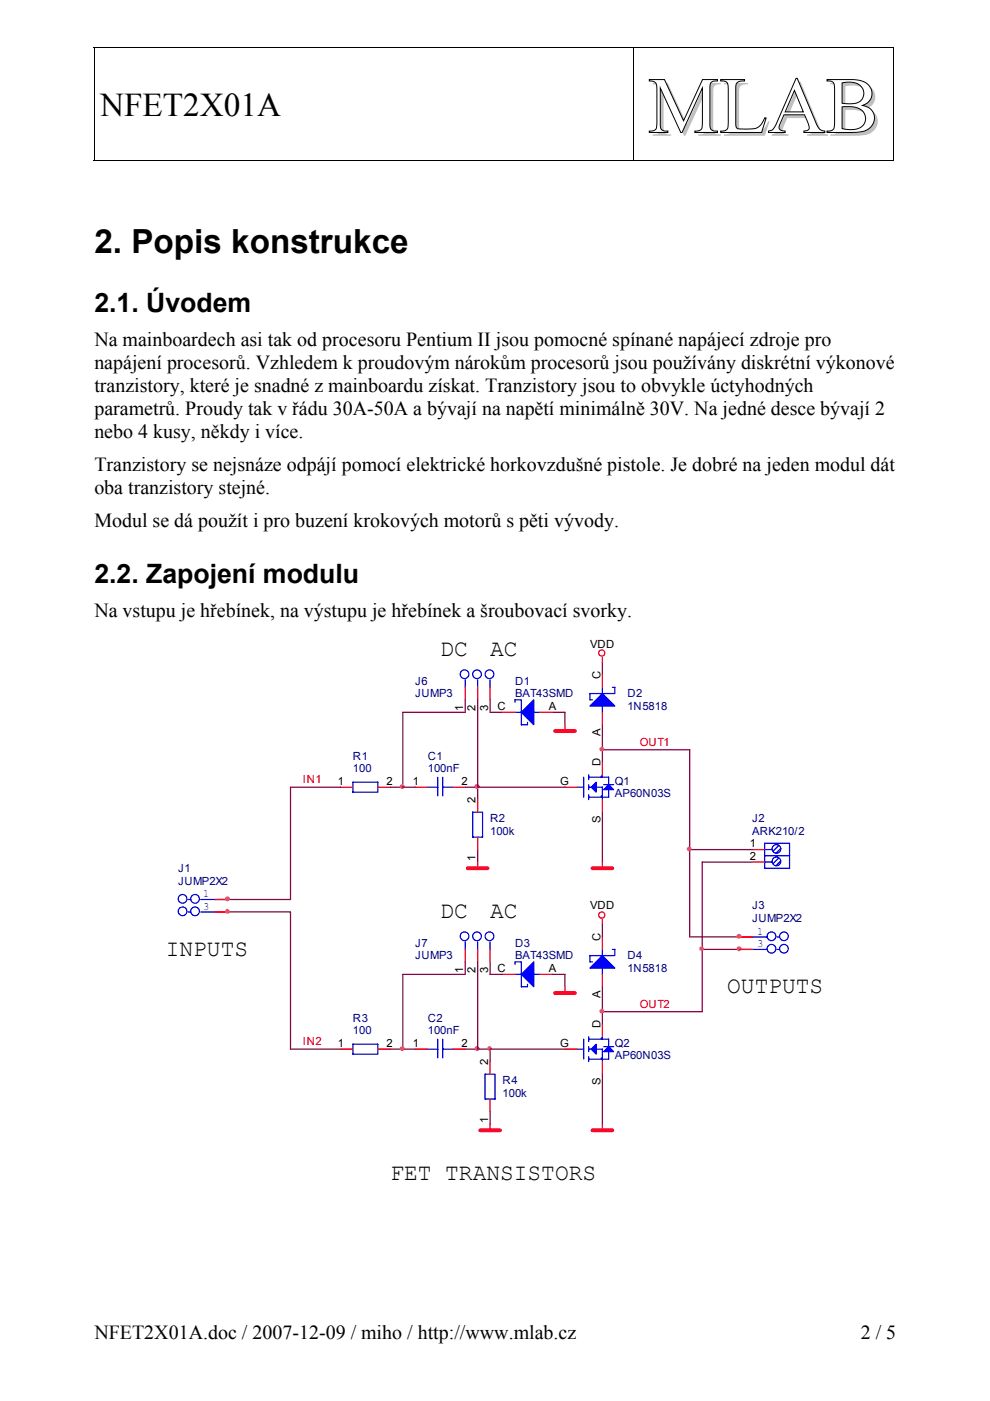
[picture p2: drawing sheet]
<svg xmlns="http://www.w3.org/2000/svg" width="210mm" height="297mm" viewBox="0 0 210 297" stroke-linecap="round" stroke-linejoin="round" font-family="sans-serif">
<g fill="#fff" stroke="#000" stroke-width=".21">
<path d="M137.7 16.9h3.2l4 8.7 4-8.7h3.2v.3a1.17 1.17 0 0 0-1.6 1.2v8.2a1.16 1.16 0 0 0 1.6 1.2v.3h-4.8v-.3a1.29 1.29 0 0 0 1.3-.3 1.29 1.29 0 0 0 .3-1.4v-7.5l-4.3 9.5h-.3l-4.3-9.5v8a1.14 1.14 0 0 0 1.6 1.2v.3h-3.9v-.3a1.29 1.29 0 0 0 1.3-.3 1.29 1.29 0 0 0 .3-1.4v-7.3a1.32 1.32 0 0 0-1.6-1.6z" fill-rule="evenodd"/>
<path d="M152.8 16.9h5.1v.3a1.36 1.36 0 0 0-1.9 1.2v8a.77 .77 0 0 0 .8 .9h2.3a2.71 2.71 0 0 0 2.8-1.8l.3-.5h.2l-.9 3.1h-8.7v-.3a1.32 1.32 0 0 0 1.6-1.7v-7.7a1.15 1.15 0 0 0-1.6-1.2z" fill-rule="evenodd"/>
<path d="M168.8 16.6h.2l4 9.3a2.25 2.25 0 0 0 1.9 1.9v.3h-4.5v-.3a.92 .92 0 0 0 1.1-.4 .92 .92 0 0 0-.1-1.1l-.8-2h-4.4l-.7 1.8a.96 .96 0 0 0 .1 1.5l.9 .2v.3h-3.6v-.3a2.38 2.38 0 0 0 1.9-2zM168.4 19.2l-1.9 4.5h3.8z" fill-rule="evenodd"/>
<path d="M175.3 16.9h5.5a4 4 0 0 1 3.9 2 2.59 2.59 0 0 1-1.8 3.5 2.77 2.77 0 0 1 2.5 2.7 2.77 2.77 0 0 1-2.5 2.8l-1.4 .2h-6.2v-.3a1.31 1.31 0 0 0 1.4-.4 1.31 1.31 0 0 0 .3-1.3v-7.2a1.3 1.3 0 0 0-.3-1.4 1.3 1.3 0 0 0-1.4-.3zM178.5 17.6v4.3a5.6 5.6 0 0 0 3.9-.5 2.31 2.31 0 0 0 .5-2.5 2.31 2.31 0 0 0-2.2-1.4l-1.1-.1zM178.5 22.7v4.6a4.3 4.3 0 0 0 4.6-.8 2.42 2.42 0 0 0-2-3.8z" fill-rule="evenodd"/>
</g>
<path d="M19.9 10h.2v.2h-.2zM189.4 10h.2v.2h-.2zM189.4 33.9h.2v.2h-.2z" fill="#000"/>
<path d="M19.9 10.1h169.7M20 10.2v23.9M134.3 10.2v23.9M189.5 10.2v23.9M19.9 34h114.3M134.4 34h55" fill="none" stroke="#000" stroke-width=".21"/>
<g fill="none" stroke="#800040" stroke-width=".26">
<path d="M98.6 148.4v2.6h-13.2v15.9M101.3 148.4v21.1M103.9 148.4v2.6h2.7M117.1 151h2.7v2.7M127.7 140.4v2.7M127.7 153.7v7.9M127.7 159h18.5v39.6h10.6M72.2 166.9h-10.6v23.8h-13.2M82.8 166.9h5.3M98.6 166.9h21.2M127.7 172.2v10.6M48.4 193.4h13.2v29h10.6"/>
<path d="M101.3 180.1v2.7M127.7 196v2.6M146.2 180.1h13.3M159.5 182.8h-10.6v31.7h-21.2M98.6 203.9v2.7h-13.2v15.8M101.3 203.9v18.5M103.9 203.9v2.7h2.7M117.1 206.6h2.7v2.6M127.7 209.2v7.9M148.9 201.3h7.9M82.8 222.4h5.3M98.6 222.4h21.2"/>
<path d="M103.9 222.4v2.7M103.9 235.7v2.6M127.7 227.7v10.6"/>
</g>
<g fill="none" stroke="#00f" stroke-width=".26">
<path d="M98.6 144.1v1.6M101.3 144.1v1.6M103.9 144.1v1.6M109.2 148.9v-.5h1.3v5.3h1.3v-.6M109.2 151h1.3M113.2 151h1.3M127.7 145.7v1.3M127.7 149.7v1.3M129.8 145.7h.6v1.3h-5.3v1.4h.5M74.8 165.8h5.3v2.2h-5.3zM90.7 166.9h2.1M92.8 164.8v3.9"/>
<path d="M93.9 164.8v3.9M93.9 166.9h2.1M100.2 172.2h2.1v5.3h-2.1zM122.4 166.9h1.4M123.8 164.8v4.2M124.8 166.9h.5M124.8 164.3v1M124.8 166.4v1M124.8 168.5v1M124.8 164.8h4.3v4.2h-4.3M126.4 166.9h1.3v2.6M127.7 164.3v.5"/>
<path d="M128 166.4h2.1M162.1 178.8h5.3v5.3h-5.3zM165 179.3l-1 1.1M165.5 179.9l-1 1M39.9 190.7h.5M39.9 193.4h.5M42.5 190.7h3.2M42.5 193.4h3.2M98.6 199.7v1.6M101.3 199.7v1.6M103.9 199.7v1.6M159.5 198.6h3.1"/>
<path d="M162.1 180.1h1.6M162.1 182.8h1.6M162.1 181.4h5.3M164.8 198.6h.5M165 182l-1 1M165.5 182.5l-1 1.1M109.2 204.5v-.6h1.3v5.3h1.3v-.5M109.2 206.6h1.3M113.2 206.6h1.3M124.8 219.8v1.1M127.7 201.3v1.3M127.7 205.3v1.3"/>
<path d="M127.7 219.8v.5M129.8 201.3h.6v1.3h-5.3v1.3h.5M159.5 201.3h3.1M164.8 201.3h.5M74.8 221.4h5.3v2.1h-5.3zM90.7 222.4h2.1M92.8 220.3v4M93.9 222.4h2.1M93.9 220.3v4M102.8 227.7h2.2v5.3h-2.2zM122.4 222.4h1.4M123.8 220.3v4.3"/>
<path d="M124.8 222.4h.5M124.8 220.3h4.3v4.3h-4.3M124.8 221.9v1.1M124.8 224v1.1M126.4 222.4h1.3v2.7M128 221.9h2.1"/>
<circle cx="98.5" cy="143" r=".92"/>
<circle cx="101.1" cy="143" r=".92"/>
<circle cx="103.8" cy="143" r=".93"/>
<circle cx="164.6" cy="180" r=".92"/>
<circle cx="38.7" cy="190.6" r=".92"/>
<circle cx="38.7" cy="193.2" r=".92"/>
<circle cx="41.4" cy="190.6" r=".92"/>
<circle cx="41.4" cy="193.2" r=".92"/>
<circle cx="98.5" cy="198.5" r=".92"/>
<circle cx="101.1" cy="198.5" r=".92"/>
<circle cx="103.8" cy="198.5" r=".93"/>
<circle cx="163.6" cy="198.5" r=".93"/>
<circle cx="164.6" cy="182.6" r=".92"/>
<circle cx="166.2" cy="198.5" r=".92"/>
<circle cx="163.6" cy="201.2" r=".93"/>
<circle cx="166.2" cy="201.2" r=".92"/>
</g>
<g fill="#00f" stroke="#00f" stroke-width=".26">
<path d="M125.1 205.3l2.6-2.7 2.7 2.7z" fill-rule="evenodd"/>
<path d="M110.5 206.6l2.7-2.7v5.3z" fill-rule="evenodd"/>
<path d="M125.3 222.4l1.1-1v2.1z" fill-rule="evenodd"/>
<path d="M129.1 221.9l1 1.1h-2.1z" fill-rule="evenodd"/>
<path d="M127.5 220.1h.2v.2h-.2z" fill-rule="evenodd"/>
<path d="M127.5 224.3h.2v.2h-.2z" fill-rule="evenodd"/>
<path d="M125.1 149.7l2.6-2.7 2.7 2.7z" fill-rule="evenodd"/>
<path d="M125.3 166.9l1.1-1.1v2.2z" fill-rule="evenodd"/>
<path d="M129.1 166.4l1 1h-2.1z" fill-rule="evenodd"/>
<path d="M127.5 164.5h.2v.2h-.2z" fill-rule="evenodd"/>
<path d="M127.5 168.8h.2v.2h-.2z" fill-rule="evenodd"/>
<path d="M110.5 151l2.7-2.6v5.3z" fill-rule="evenodd"/>
</g>
<g fill="none" stroke="#f00" stroke-width=".26">
<path d="M127.7 139.4v1M98.6 145.7v2.7M101.3 145.7v2.7M103.9 145.7v2.7M106.6 151h2.6M114.5 151h2.6M119.8 153.7v1.3M127.7 143.1v2.6M127.7 151v2.7M72.2 166.9h2.6M80.1 166.9h2.7M88.1 166.9h2.6"/>
<path d="M96 166.9h2.6M101.3 169.5v2.7M101.3 177.5v2.6M119.8 166.9h2.6M127.7 161.6v2.7M127.7 169.5v2.7M45.7 190.7h2.7M45.7 193.4h2.7M101.3 182.8v1.3M127.7 182.8v1.3M127.7 194.9v1.1M127.7 198.6v2.7"/>
<path d="M156.8 198.6h2.7M159.5 180.1h2.6M159.5 182.8h2.6M98.6 201.3v2.6M101.3 201.3v2.6M103.9 201.3v2.6M106.6 206.6h2.6M114.5 206.6h2.6M119.8 209.2v1.3M127.7 206.6v2.6M127.7 217.1v2.7M156.8 201.3h2.7"/>
<path d="M72.2 222.4h2.6M80.1 222.4h2.7M88.1 222.4h2.6M96 222.4h2.6M103.9 225.1v2.6M103.9 233v2.7M103.9 238.3v1.3M119.8 222.4h2.6M127.7 225.1v2.6M127.7 238.3v1.3"/>
<circle cx="127.6" cy="138.5" r=".66"/>
<circle cx="127.6" cy="194" r=".66"/>
</g>
<g fill="#f0f" stroke="#f0f" stroke-width=".26">
<circle cx="101.1" cy="222.3" r=".4"/>
<circle cx="156.7" cy="201.2" r=".4"/>
<circle cx="101.1" cy="166.8" r=".39"/>
<circle cx="85.3" cy="166.8" r=".39"/>
<circle cx="127.6" cy="158.8" r=".4"/>
<circle cx="48.2" cy="193.2" r=".39"/>
<circle cx="127.6" cy="214.4" r=".4"/>
<circle cx="103.8" cy="222.3" r=".4"/>
<circle cx="156.7" cy="198.5" r=".4"/>
<circle cx="85.3" cy="222.3" r=".4"/>
<circle cx="48.2" cy="190.6" r=".39"/>
<circle cx="148.8" cy="201.2" r=".4"/>
<circle cx="146.1" cy="180" r=".4"/>
</g>
<path d="M117.7 155h4.2M99.2 184.1h4.2M125.6 184.1h4.2M117.7 210.5h4.2M101.8 239.6h4.2M125.6 239.6h4.2" fill="none" stroke="#f00" stroke-width=".79"/>
<text font-size="16.9" fill="#c0c0c0" x="138.1" y="28.8">MLAB</text>
<g font-size="7">
<text x="21.2" y="24.6">NFET2X01A</text>
<text x="20" y="53.7">2. Popis konstrukce</text>
</g>
<g font-size="5.7">
<text x="20" y="66.1">2.1. Úvodem</text>
<text x="20" y="123.5">2.2. Zapojení modulu</text>
</g>
<g font-size="5">
<text x="93.3" y="139.2">DC</text>
<text x="103.9" y="139.2">AC</text>
<text x="93.3" y="194.7">DC</text>
<text x="103.9" y="194.7">AC</text>
<text x="35.2" y="202.6">INPUTS</text>
<text x="154.2" y="210.6">OUTPUTS</text>
<text x="82.8" y="250.3">FET TRANSISTORS</text>
</g>
<g font-size="4.2">
<text x="20" y="73.3">Na mainboardech asi tak od procesoru Pentium II jsou pomocné spínané napájecí zdroje pro</text>
<text x="20" y="83.1">tranzistory, které je snadné z mainboardu získat. Tranzistory jsou to obvykle úctyhodných</text>
<text x="20" y="78.2">napájení procesorů. Vzhledem k proudovým nárokům procesorů jsou používány diskrétní výkonové</text>
<text x="20" y="87.9">parametrů. Proudy tak v řádu 30A-50A a bývají na napětí minimálně 30V. Na jedné desce bývají 2</text>
<text x="20" y="92.8">nebo 4 kusy, někdy i více.</text>
<text x="20" y="99.8">Tranzistory se nejsnáze odpájí pomocí elektrické horkovzdušné pistole. Je dobré na jeden modul dát</text>
<text x="20" y="104.6">oba tranzistory stejné.</text>
<text x="20" y="111.6">Modul se dá použít i pro buzení krokových motorů s pěti vývody.</text>
<text x="20" y="130.7">Na vstupu je hřebínek, na výstupu je hřebínek a šroubovací svorky.</text>
<text x="20" y="283.9">NFET2X01A.doc / 2007-12-09 / miho / http://www.mlab.cz</text>
<text x="182.5" y="283.9">2 / 5</text>
</g>
<g font-size="2.4">
<text x="125.1" y="137.3">VDD</text>
<text x="127.3" y="143.9" transform="rotate(-90 127.3 143.9)">C</text>
<text x="98.2" y="150.8" transform="rotate(-90 98.2 150.8)">1</text>
<text x="100.8" y="150.8" transform="rotate(-90 100.8 150.8)">2</text>
<text x="103.5" y="150.8" transform="rotate(-90 103.5 150.8)">3</text>
<text x="105.5" y="150.5">C</text>
<text x="116.4" y="150.5">A</text>
<text x="127.3" y="156.1" transform="rotate(-90 127.3 156.1)">A</text>
<text x="71.6" y="166.4">1</text>
<text x="82" y="166.4">2</text>
<text x="87.5" y="166.4">1</text>
<text x="97.9" y="166.4">2</text>
<text x="118.7" y="166.4">G</text>
<text x="127.3" y="162.4" transform="rotate(-90 127.3 162.4)">D</text>
<text x="100.8" y="170.3" transform="rotate(-90 100.8 170.3)">2</text>
<text x="127.3" y="174.6" transform="rotate(-90 127.3 174.6)">S</text>
<text x="159" y="179.6">1</text>
<text x="100.8" y="182.5" transform="rotate(-90 100.8 182.5)">1</text>
<text x="159" y="182.2">2</text>
<text x="125.1" y="192.8">VDD</text>
<text x="127.3" y="199.5" transform="rotate(-90 127.3 199.5)">C</text>
<text x="98.2" y="206.3" transform="rotate(-90 98.2 206.3)">1</text>
<text x="100.8" y="206.3" transform="rotate(-90 100.8 206.3)">2</text>
<text x="103.5" y="206.3" transform="rotate(-90 103.5 206.3)">3</text>
<text x="105.5" y="206.1">C</text>
<text x="116.4" y="206.1">A</text>
<text x="127.3" y="211.6" transform="rotate(-90 127.3 211.6)">A</text>
<text x="71.6" y="221.9">1</text>
<text x="82" y="221.9">2</text>
<text x="87.5" y="221.9">1</text>
<text x="97.9" y="221.9">2</text>
<text x="118.7" y="221.9">G</text>
<text x="127.3" y="218" transform="rotate(-90 127.3 218)">D</text>
<text x="103.5" y="225.9" transform="rotate(-90 103.5 225.9)">2</text>
<text x="127.3" y="230.1" transform="rotate(-90 127.3 230.1)">S</text>
<text x="103.5" y="238.1" transform="rotate(-90 103.5 238.1)">1</text>
</g>
<g font-size="2.4" fill="#000080">
<text x="88.1" y="145.2">J6</text>
<text x="88.1" y="147.8">JUMP3</text>
<text x="109.2" y="145.2">D1</text>
<text x="109.2" y="147.8">BAT43SMD</text>
<text x="133" y="147.8">D2</text>
<text x="133" y="150.5">1N5818</text>
<text x="74.8" y="161.1">R1</text>
<text x="90.7" y="161.1">C1</text>
<text x="74.8" y="163.7">100</text>
<text x="90.7" y="163.7">100nF</text>
<text x="130.4" y="166.4">Q1</text>
<text x="130.4" y="169">AP60N03S</text>
<text x="103.9" y="174.3">R2</text>
<text x="103.9" y="177">100k</text>
<text x="159.5" y="174.3">J2</text>
<text x="159.5" y="177">ARK210/2</text>
<text x="37.8" y="184.9">J1</text>
<text x="37.8" y="187.5">JUMP2X2</text>
<text x="159.5" y="192.8">J3</text>
<text x="159.5" y="195.5">JUMP2X2</text>
<text x="88.1" y="200.8">J7</text>
<text x="88.1" y="203.4">JUMP3</text>
<text x="109.2" y="200.8">D3</text>
<text x="109.2" y="203.4">BAT43SMD</text>
<text x="133" y="203.4">D4</text>
<text x="133" y="206.1">1N5818</text>
<text x="74.8" y="216.6">R3</text>
<text x="74.8" y="219.3">100</text>
<text x="90.7" y="216.6">C2</text>
<text x="90.7" y="219.3">100nF</text>
<text x="130.4" y="221.9">Q2</text>
<text x="130.4" y="224.6">AP60N03S</text>
<text x="106.6" y="229.9">R4</text>
<text x="106.6" y="232.5">100k</text>
</g>
<g font-size="2.4" fill="#f00">
<text x="135.7" y="158.2">OUT1</text>
<text x="64.2" y="166.1">IN1</text>
<text x="135.7" y="213.7">OUT2</text>
<text x="64.2" y="221.7">IN2</text>
</g>
<g font-size="2.4" fill="#00f">
<text x="43.1" y="190.2">1</text>
<text x="43.1" y="192.8">3</text>
<text x="160.5" y="198.1">1</text>
<text x="160.5" y="200.8">3</text>
</g>
</svg>
